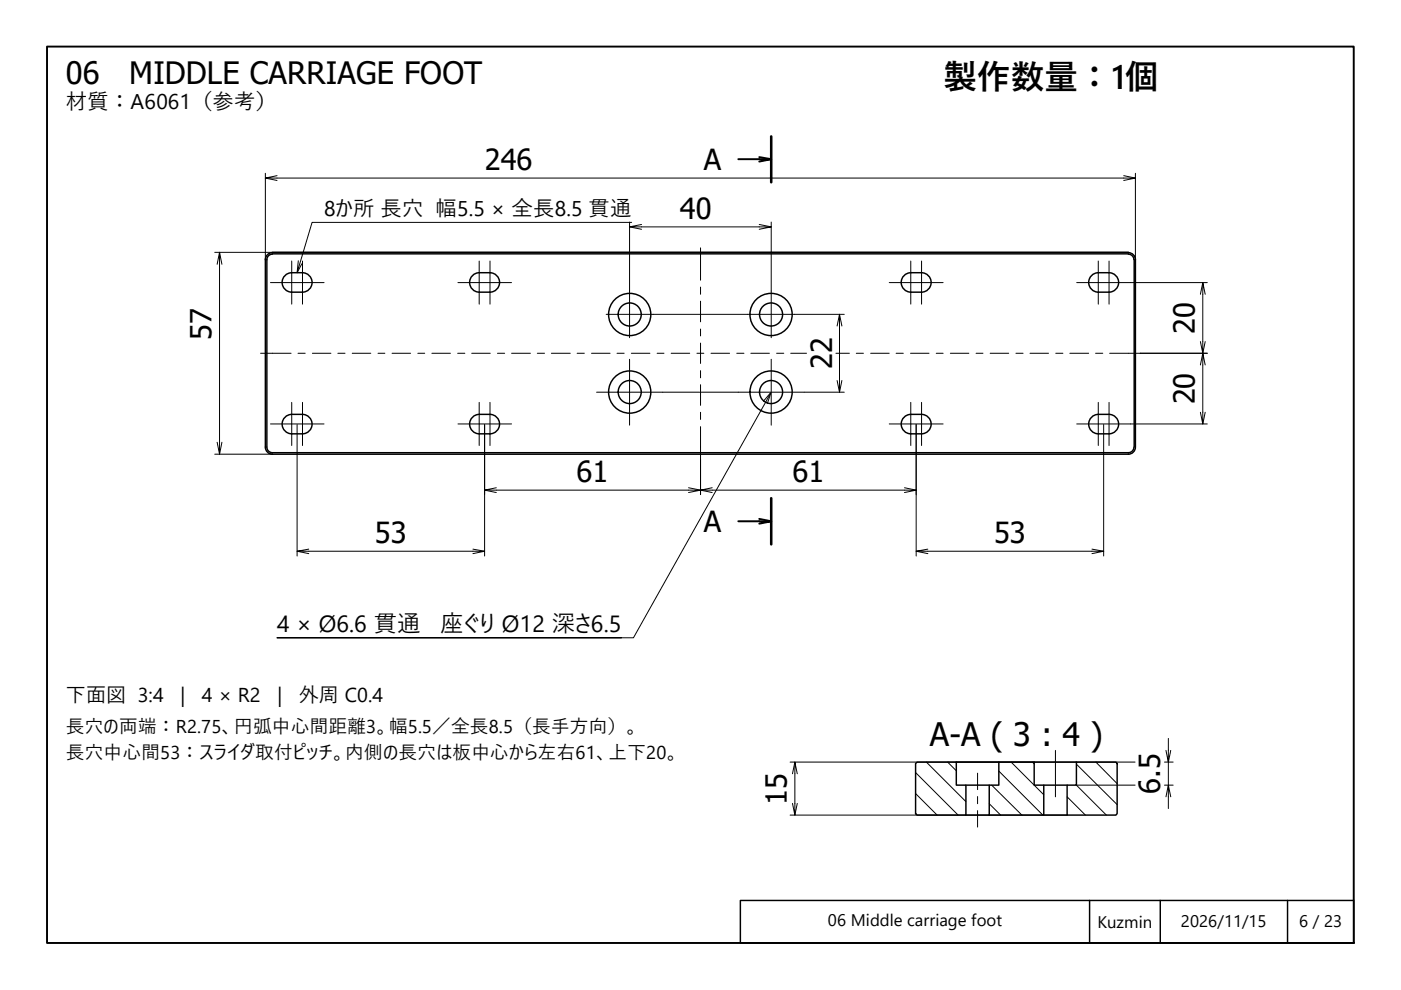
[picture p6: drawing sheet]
<svg xmlns="http://www.w3.org/2000/svg" width="297mm" height="210mm" viewBox="0 0 297 210" stroke-linecap="round" stroke-linejoin="round" font-family="sans-serif">
<!-- layer: Hatch (ISO) -->
<g fill="none" stroke="#000" stroke-width=".21">
<path d="M194.1 168.2l4.6 4.6M194.1 163.8l9 9M196.4 161.6l8.4 8.4M200.9 161.6l1.9 1.8M209.7 170.4l2.5 2.4M210.2 166.5l6.5 6.3M211.8 163.5l9.3 9.3M214.4 161.6l6.9 6.9M218.9 161.6l.4 .4M226.3 168.9l3.8 3.9M228.2 166.5l6.4 6.3M228.2 162l8.7 8.6"/>
<path d="M232.3 161.6l4.6 4.6"/>
</g>
<!-- layer: Visible (ISO) -->
<g fill="none" stroke="#000" stroke-width=".31">
<path d="M56.3 55v39.8M56.6 55v39.8M57.7 53.5h181.6M57.7 53.8h181.6M57.8 53.6a1.49 1.49 0 0 0-1.5 1.5M57.8 53.9a1.17 1.17 0 0 0-1.2 1.2M64.1 57.8a2.06 2.06 0 0 1 2.1 2.1 2.06 2.06 0 0 1-2.1 2M64.1 57.8h-2.2a2.06 2.06 0 0 0-2.1 2.1 2.06 2.06 0 0 0 2.1 2h2.2M103.9 57.8a2.06 2.06 0 0 1 2 2.1 2.06 2.06 0 0 1-2 2M103.9 57.8h-2.3a2.06 2.06 0 0 0-2 2.1 2.06 2.06 0 0 0 2 2h2.3M193.1 57.8h2.3a2.06 2.06 0 0 1 2 2.1 2.06 2.06 0 0 1-2 2h-2.3M193.1 57.8a2.06 2.06 0 0 0-2 2.1 2.06 2.06 0 0 0 2 2"/>
<path d="M232.9 57.8h2.2a2.06 2.06 0 0 1 2.1 2.1 2.06 2.06 0 0 1-2.1 2h-2.2M232.9 57.8a2.06 2.06 0 0 0-2.1 2.1 2.06 2.06 0 0 0 2.1 2M239.2 53.9a1.17 1.17 0 0 1 1.2 1.2M239.2 53.6a1.49 1.49 0 0 1 1.5 1.5M240.5 55v39.8M240.7 55v39.8M56.3 94.8a1.49 1.49 0 0 0 1.5 1.5M56.6 94.8a1.17 1.17 0 0 0 1.2 1.2M57.7 96.3h181.6M57.7 96h181.6M64.1 87.9a2.06 2.06 0 0 1 2.1 2 2.06 2.06 0 0 1-2.1 2.1M64.1 87.9h-2.2a2.06 2.06 0 0 0-2.1 2 2.06 2.06 0 0 0 2.1 2.1h2.2"/>
<path d="M103.9 87.9a2.06 2.06 0 0 1 2 2 2.06 2.06 0 0 1-2 2.1M103.9 87.9h-2.3a2.06 2.06 0 0 0-2 2 2.06 2.06 0 0 0 2 2.1h2.3M193.1 87.9h2.3a2.06 2.06 0 0 1 2 2 2.06 2.06 0 0 1-2 2.1h-2.3M193.1 87.9a2.06 2.06 0 0 0-2 2 2.06 2.06 0 0 0 2 2.1M232.9 87.9h2.2a2.06 2.06 0 0 1 2.1 2 2.06 2.06 0 0 1-2.1 2.1h-2.2M232.9 87.9a2.06 2.06 0 0 0-2.1 2 2.06 2.06 0 0 0 2.1 2.1M240.4 94.8a1.17 1.17 0 0 1-1.2 1.2M240.7 94.8a1.49 1.49 0 0 1-1.5 1.5M194.4 161.6h8.4v4.9h2v6.3h-10.4l-.3-.3v-10.6zM202.8 161.6h9M204.8 166.5h4.9M204.8 172.8h4.9"/>
<path d="M211.8 161.6h7.5v4.9h2v6.3h-11.6v-6.3h2.1zM219.3 161.6h8.9M221.3 166.5h5M221.3 172.8h5M228.2 161.6h8.4l.3 .3v10.6l-.3 .3h-10.3v-6.3h1.9z"/>
<circle cx="133.5" cy="66.7" r="2.44"/>
<circle cx="133.5" cy="66.7" r="4.5"/>
<circle cx="163.5" cy="66.7" r="2.44"/>
<circle cx="163.5" cy="66.7" r="4.5"/>
<circle cx="133.5" cy="83.1" r="2.44"/>
<circle cx="133.5" cy="83.1" r="4.5"/>
<circle cx="163.5" cy="83.1" r="2.44"/>
<circle cx="163.5" cy="83.1" r="4.5"/>
</g>
<!-- layer: Section Line (ISO) -->
<path d="M163.5 28.9v9.7M163.5 105.6v9.8" fill="none" stroke="#000" stroke-width=".55"/>
<path d="M156.5 33.8h7l-2.5 .5M161 33.3l2.5 .5M156.5 110.5h7l-2.5 .5M161 110l2.5 .5" fill="none" stroke="#000" stroke-width=".41"/>
<!-- layer: Border (ISO) -->
<path d="M10 9.9h277v190h-277z" fill="none" stroke="#000" stroke-width=".41"/>
<!-- layer: Title (ISO) -->
<path d="M157 190.9h130v9h-130zM231 190.9v9M246 190.9v9M273 190.9v9" fill="none" stroke="#000" stroke-width=".31"/>
<!-- layer: Dimension (ISO) -->
<g fill="none" stroke="#000" stroke-width=".21">
<path d="M56.3 37.8l2.4 .5M56.3 36.7v18.3M58.7 37.2l-2.4 .6h184.4l-2.4 .5M238.3 37.2l2.4 .6M240.7 36.7v18.3M45.5 53.5h102.9M46.5 53.5l-.5 2.5M47.1 56l-.6-2.5v42.8l-.5-2.5M133.5 48.1l2.5 .5M133.5 47.1v14.6M136 47.6l-2.5 .5h30l-2.5 .5M148.6 53.5h90.7"/>
<path d="M161 47.6l2.5 .5M163.5 47.1v14.6M239.7 59.9h16.3M255 59.9l-.5 2.5M138.5 66.6h9.9M148.6 66.6h9.9M168.5 66.6h10.5M178 66.6l-.5 2.5M178.5 69.1l-.5-2.5v16.6l-.5-2.5M241.7 74.9h14.3M255.5 62.4l-.5-2.5v15l-.5-2.5M255.5 77.4l-.5-2.5v15l-.5-2.5"/>
<path d="M255.5 72.4l-1 5M45.5 96.3h12.2M47.1 93.8l-.6 2.5M63 90v27.9M102.7 90v27.9M140.5 83.2h7.9M148.5 97.3v7.6M148.6 83.2h7.9M170.5 83.2h8.5M178.5 80.7l-.5 2.5M194.2 90v27.9M234 90v27.9"/>
<path d="M239.7 89.9h16.3M255.5 87.4l-.5 2.5M63 116.9l2.5 .5M65.5 116.4l-2.5 .5h39.7l-2.4 .5M100.3 116.4l2.4 .5M102.7 103.9l2.5 .5M105.2 103.4l-2.5 .5h45.8l-2.5 .5M146 103.4l5 1M151 103.4l-2.5 .5h45.7l-2.4 .5M191.8 103.4l2.4 .5M194.2 116.9l2.5 .5M196.7 116.4l-2.5 .5h39.8l-2.5 .5"/>
<path d="M231.5 116.4l2.5 .5M247.7 156.6v5l-.5-2.5M248.2 159.1l-.5 2.5v4.9l-.5 2.4M167.5 161.6h56.1M167.5 172.8h39.6M168.5 161.6l-.5 2.5M169 164.1l-.5-2.5v11.2l-.5-2.5M169 170.3l-.5 2.5M207.3 172.8h19M223.8 161.6h16.9M228.2 166.5h12.5M246.9 161.6h1.8"/>
<path d="M246.9 166.5h1.8M248.2 168.9l-.5-2.4v4.9"/>
</g>
<!-- layer: Centerline (ISO) -->
<g fill="none" stroke="#000" stroke-width=".21">
<path d="M57.3 59.9h11.4M97.1 59.9h11.4M148.5 52.5v6.9M188.5 59.9h11.5M228.3 59.9h11.4M55.2 74.9h6.5M63.2 74.9h1.5M66.2 74.9h4M71.6 74.9h1.6M74.7 74.9h3.9M80.1 74.9h1.5M83.1 74.9h4"/>
<path d="M88.6 74.9h1.4M91.6 74.9h3.9M97 74.9h1.6M100 74.9h3.9M105.5 74.9h1.5M108.5 74.9h4M113.9 74.9h1.5M116.9 74.9h4M122.4 74.9h1.5M125.4 74.9h3.9M130.8 74.9h1.5M133.9 74.9h3.9"/>
<path d="M139.3 74.9h1.5M142.3 74.9h3.9M147.8 74.9h1.4M148.5 60.9v1.5M148.5 63.9v4.3M148.5 69.8v1.4M148.5 72.7v4.4M148.5 78.6v1.5M150.7 74.9h4M156.2 74.9h1.5M159.2 74.9h3.9M164.7 74.9h1.5"/>
<path d="M167.6 74.9h3.4M177.2 74.9h2.9M181.5 74.9h1.6M184.6 74.9h3.9M190 74.9h1.5M193 74.9h4M198.5 74.9h1.5M201.5 74.9h3.9M206.9 74.9h1.5M209.9 74.9h4M215.4 74.9h1.5M218.4 74.9h3.9"/>
<path d="M223.8 74.9h1.6M226.8 74.9h4M232.3 74.9h1.5M235.3 74.9h6.4M57.3 89.9h11.4M97.1 89.9h11.4M148.5 81.6v4.4M148.5 87.4v1.5M148.5 90.5v6.8M188.5 89.9h11.5M228.3 89.9h11.4M223.8 159.1v9.8"/>
<path d="M207.3 163.9v3.5M207.3 168.9v1.5M207.3 171.9v3.5"/>
</g>
<!-- layer: Center Mark (ISO) -->
<g fill="none" stroke="#000" stroke-width=".21">
<path d="M61.8 55.3v9.2M64.1 55.3v9.2M101.6 55.3v9.2M103.9 55.3v9.2M193.1 55.3v9.2M195.4 55.3v9.2M232.9 55.3v9.2M235.1 55.3v9.2M128.5 66.6h10M133.5 76.2v13.9M133.5 61.7v9.9M158.5 66.6h10"/>
<path d="M163.5 76.2v13.9M163.5 61.7v9.9M61.8 85.3v9.2M64.1 85.3v9.2M101.6 85.3v9.2M103.9 85.3v9.2M126.5 83.2h14M156.5 83.2h14M193.1 85.3v9.2M195.4 85.3v9.2M232.9 85.3v9.2M235.1 85.3v9.2"/>
</g>
<!-- layer: Symbol (ISO) -->
<path d="M64 55.9l-1 1.9M133.9 47.2h-67.7l-3.2 10.6 .2-2.5M163.4 83.3l-29.1 51.9h-75.6h73.1M163.4 83.5l-.7 2.1M163.4 83.3l-1.5 1.8" fill="none" stroke="#000" stroke-width=".21"/>
<text font-size="7.1" x="200" y="18.9">製作数量：1個</text>
<text font-size="6.9" x="197.2" y="158.2">A-A ( 3 : 4 )</text>
<g font-size="6.5">
<text x="14" y="17.8">06</text>
<text x="27.4" y="17.8">MIDDLE CARRIAGE FOOT</text>
</g>
<g font-size="6.2">
<text x="102.8" y="36">246</text>
<text x="149.2" y="36">A</text>
<text x="144.1" y="46.4">40</text>
<text x="253.3" y="70.8" transform="rotate(-90 253.3 70.8)">20</text>
<text x="44.8" y="72.1" transform="rotate(-90 44.8 72.1)">57</text>
<text x="176.4" y="78.3" transform="rotate(-90 176.4 78.3)">22</text>
<text x="253.3" y="85.8" transform="rotate(-90 253.3 85.8)">20</text>
<text x="122.2" y="102.2">61</text>
<text x="168" y="102.2">61</text>
<text x="149.2" y="112.7">A</text>
<text x="79.5" y="115.2">53</text>
<text x="210.8" y="115.2">53</text>
<text x="166.8" y="170.6" transform="rotate(-90 166.8 170.6)">15</text>
<text x="246" y="168.3" transform="rotate(-90 246 168.3)">6.5</text>
</g>
<g font-size="5">
<text x="58.7" y="134">4 × Ø6.6 貫通</text>
<text x="93.3" y="134">座ぐり Ø12 深さ6.5</text>
</g>
<g font-size="4.5">
<text x="14" y="23.1">材質：A6061（参考）</text>
<text x="68.7" y="45.9">8か所 長穴 幅5.5 × 全長8.5 貫通</text>
</g>
<g font-size="4.3">
<text x="14" y="148.9">下面図 3:4</text>
<text x="38.3" y="148.9">|</text>
<text x="42.8" y="148.9">4 × R2</text>
<text x="58.8" y="148.9">|</text>
<text x="63.4" y="148.9">外周 C0.4</text>
</g>
<g font-size="3.9">
<text x="14" y="155.4">長穴の両端：R2.75、円弧中心間距離3。幅5.5／全長8.5（長手方向）。</text>
<text x="14" y="160.9">長穴中心間53：スライダ取付ピッチ。内側の長穴は板中心から左右61、上下20。</text>
</g>
<g font-size="3.6">
<text x="175.5" y="196.3">06 Middle carriage foot</text>
<text x="232.7" y="196.7">Kuzmin</text>
<text x="250.4" y="196.5">2026/11/15</text>
<text x="275.5" y="196.4">6 / 23</text>
</g>
</svg>
